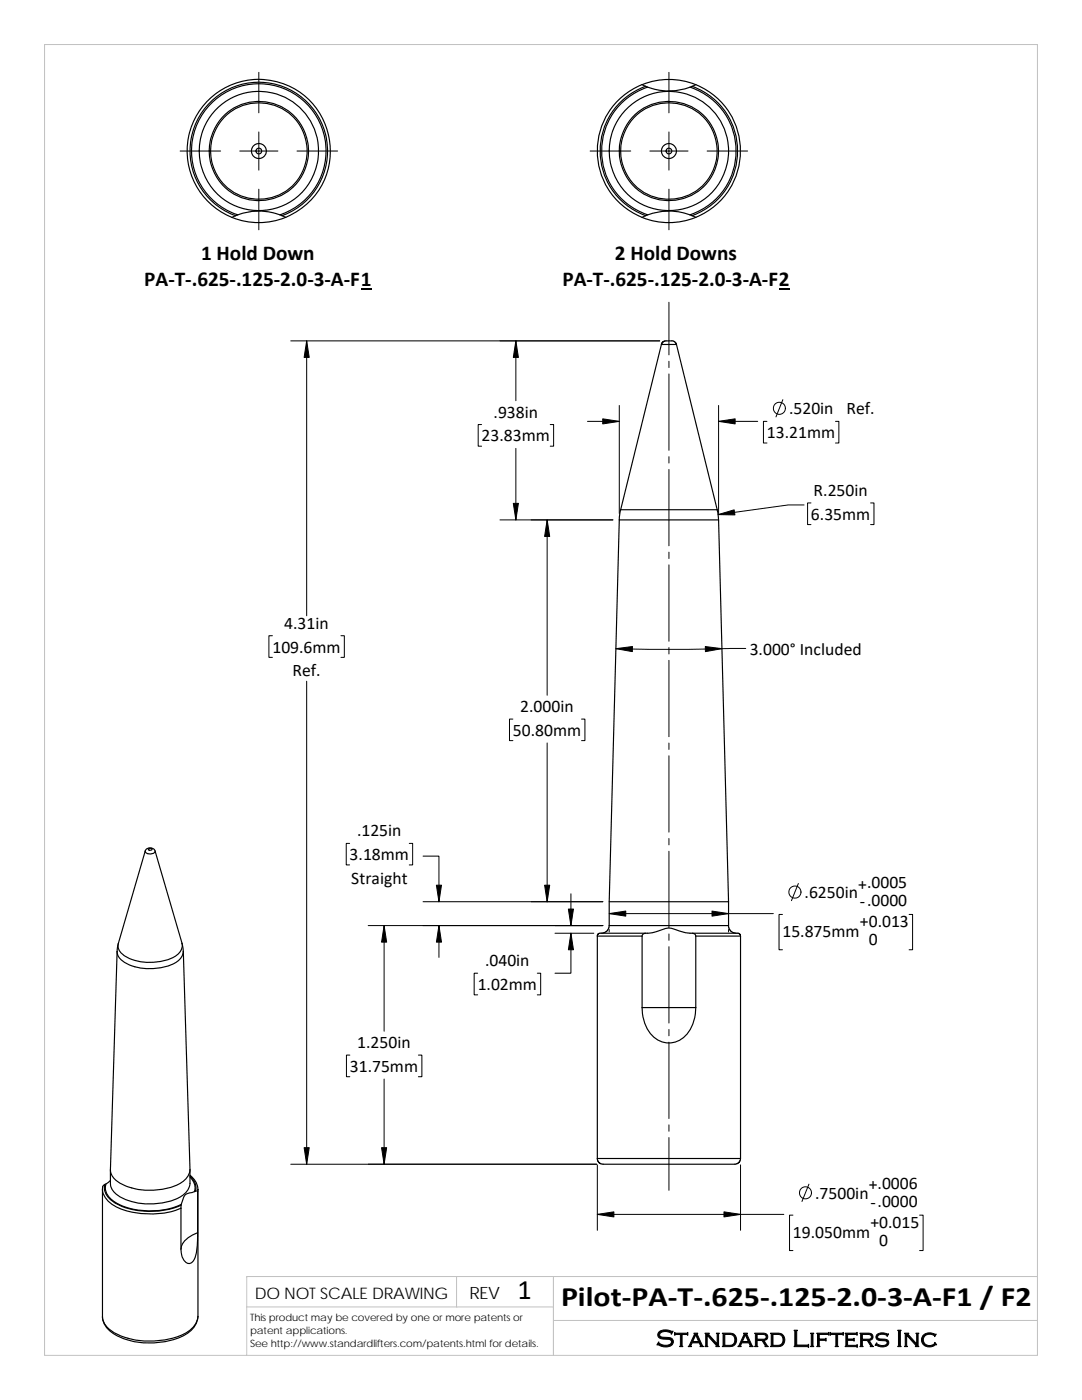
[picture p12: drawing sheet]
<svg xmlns="http://www.w3.org/2000/svg" width="216mm" height="279mm" viewBox="0 0 216 279" stroke-linecap="round" stroke-linejoin="round" font-family="sans-serif">
<path d="M8.9 8.9h198.1v261.6h-198.1zM91.1 254.8v6M110.4 254.8v15.7M207 254.8h-157.8v15.7M49.2 260.8h61.2M110.4 263.5h96.6" fill="none" stroke="#c0c0c0" stroke-width=".2"/>
<g fill="none" stroke="#000" stroke-width=".23">
<path d="M128.1 16.9a14.3 14.3 0 0 0-8.9 13.2 14.3 14.3 0 0 0 8.9 13.3M128.1 16.9l.7 .3M128.1 16.9a14.4 14.4 0 0 1 10.7 0M128.8 17.2a13.7 13.7 0 0 0-9 12.9 13.7 13.7 0 0 0 9 12.9M128.8 17.2l.4 .2M137.7 17.4a13.4 13.4 0 0 1 9.2 12.7 13.4 13.4 0 0 1-9.2 12.8M137.7 17.4a12.6 12.6 0 0 1-8.6 0 13.4 13.4 0 0 0-9.1 12.8 13.4 13.4 0 0 0 9.4 12.6 12 12 0 0 1 8.7 .3M138.1 17.2a13.7 13.7 0 0 1 9.1 12.9 13.7 13.7 0 0 1-9.1 13M138.8 16.9a14.3 14.3 0 0 1 8.9 13.2 14.3 14.3 0 0 1-8.9 13.3M138.8 16.9l-1.1 .5M47 43.1a13.7 13.7 0 0 1-6.4-21.1 13.7 13.7 0 0 1 22.1 0 13.7 13.7 0 0 1-6.4 21.1M47.4 42.9a12 12 0 0 1 8.9 .2"/>
<path d="M47.4 42.9l-1.1 .5M55.9 42.9a13.4 13.4 0 0 0 6.5-20.7 13.4 13.4 0 0 0-21.7 0 13.4 13.4 0 0 0 6.7 20.7M56.3 43.1l.7 .3a14.4 14.4 0 0 1-10.7 0M57 43.4a14.3 14.3 0 0 0 6-22 14.3 14.3 0 0 0-22.8 .1 14.3 14.3 0 0 0 6.1 21.9M128.8 43.1l-.7 .3M129.2 42.9l-.4 .2M138.1 43.1l.7 .3a14.3 14.3 0 0 1-10.7 0M132 68.7l-8.2 33M132 68.7h3M134 68l.6 .2 .4 .5M134 68l-1.4 .1-.5 .3-.1 .3M135 68.7l8.1 33"/>
<path d="M123.6 103.8l-2 76.2v4.7M123.6 103.8h19.8M123.8 101.7l-.3 2M123.8 101.7h19.3M143.1 101.7l.3 2.1M143.4 103.8l2 76.2M29 169.8a1.08 1.08 0 0 0 1 .7 1.08 1.08 0 0 0 .9-.7M29 169.8l-5.4 18.5M29 169.8a1.08 1.08 0 0 1 1-.6 1.08 1.08 0 0 1 .9 .6M29.6 169.4a.38 .38 0 0 1 .4-.1 .38 .38 0 0 1 .3 .3 .37 .37 0 0 1-.4 .1 .37 .37 0 0 1-.3-.3zM30.9 169.8l5.4 18.5M121.6 180h23.8"/>
<path d="M145.4 180v4.7M23.4 189.9l-1.4 43.5a3.5 3.5 0 0 0 2.3 2.9 13.3 13.3 0 0 0 12-.3 3.3 3.3 0 0 0 1.6-2.6l-1.3-43.5M23.6 188.3l-.2 1.6M23.6 188.3a2.38 2.38 0 0 0 1.6 2.7 10.7 10.7 0 0 0 9.9-.2 2.41 2.41 0 0 0 1.2-2.5M36.3 188.3l.3 1.6M36.6 189.9a2.98 2.98 0 0 1-2.3 2.6 10.4 10.4 0 0 1-10.2-1 2.06 2.06 0 0 1-.7-1.6M119.2 186.8v44.4M119.2 186.8h8.9M121.6 184.7l-.1 .5-.3 .5-.6 .4-.6 .1M121.6 184.7h23.8M128.1 186.8v14.3M128.1 186.8a1.1 1.1 0 0 1 1.3-.6l1.5-.2a4.6 4.6 0 0 1 3.6-.6 7.4 7.4 0 0 0 3.6 .8h.1a.62 .62 0 0 1 .6 .6"/>
<path d="M128.8 186.2h-9.2l-.3 .2-.1 .4M138.1 186.2h9.2l.3 .2 .2 .4M138.8 186.8h9M138.8 186.8v14.3M145.4 184.7l.1 .6 .4 .5 .5 .4h.5M147.8 186.8v44.4M128.1 201.1a7.1 7.1 0 0 0 3.9 6.8 4.8 4.8 0 0 0 5.9-2.8l.5-1.3 .3-1.4 .1-1.3M128.1 201.1h10.7M20.4 237.4a5.1 5.1 0 0 0 4 4 17.2 17.2 0 0 0 11.7-.3M20.9 236.4l-.4 .3-.1 .5v25.5M20.9 236.4a3.3 3.3 0 0 0 2.1 3.7 15.6 15.6 0 0 0 13.2 .4v-.1M21.1 236.3l-.2 .1"/>
<path d="M22 235.6l-.9 .7a2.94 2.94 0 0 0 1.4 3.3 14.5 14.5 0 0 0 12.3 1.3l1.4-.5 .2-.7a1.75 1.75 0 0 1 1.9-1.7l.5-.2M22 233.5v2.7a3.5 3.5 0 0 0 2.3 2.9 13.4 13.4 0 0 0 12-.4 3.3 3.3 0 0 0 1.6-2.5v-2.7M37.9 234.7l.4 .4a2.7 2.7 0 0 1 .7 2.6M37.9 234.9l.3 .3a2.59 2.59 0 0 1 .6 2.6M37.9 234.5a3.7 3.7 0 0 1 1.6 2.9M38.8 237.8l.4-.1 .2 .2M39.4 237.9v8.1M39.4 237.9l.1-.5v25.3a4.9 4.9 0 0 1-3.8 4 15.5 15.5 0 0 1-13.6-1.2 3.7 3.7 0 0 1-1.7-2.8M119.2 231.2l.1 .4 .2 .5 .8 .2h26.3l.9-.3 .3-.8M119.2 231.2h28.6M36.1 241.1v8.2M36.1 240.5v.6"/>
<path d="M39.4 246a13.9 13.9 0 0 1-.6 5.4 1.11 1.11 0 0 1-1.1 .8 1.11 1.11 0 0 1-1.1-.8 4 4 0 0 1-.5-2.1M39.4 246a4.5 4.5 0 0 0-3.3 3.3M39.5 262.7a4.9 4.9 0 0 1-3.6 4.2 15 15 0 0 1-13.3-.8 4.1 4.1 0 0 1-2.2-3.3"/>
<circle cx="51.7" cy="30.1" r=".58"/>
<circle cx="51.7" cy="30.1" r="9.9"/>
<circle cx="51.7" cy="30.1" r="1.49"/>
<circle cx="51.7" cy="30.1" r="9.6"/>
<circle cx="51.7" cy="30.2" r="11.9"/>
<circle cx="133.5" cy="30.1" r="1.49"/>
<circle cx="133.5" cy="30.1" r=".57"/>
<circle cx="133.5" cy="30.2" r="11.9"/>
<circle cx="133.5" cy="30.1" r="9.6"/>
<circle cx="133.5" cy="30.1" r="9.9"/>
</g>
<g fill="none" stroke="#000" stroke-width=".2">
<path d="M51.6 14.4v8.1M133.5 14.4v8.1M35.9 30.1h8.1M47.8 30.1h7.7M51.6 26.3v7.7M51.6 37.8v8.1M59.3 30.1h8.1M117.8 30.1h8.1M129.7 30.1h7.6M133.5 26.3v7.7M133.5 37.8v8.1M141.1 30.1h8.1"/>
<path d="M58 68h73.6M61.2 68v54.9M102.9 68v12M133.5 60.3v10.5M133.5 72.1v1.3M133.5 74.6v15.3M156.2 79.8l-1.4 3.4M96.1 84.7h-.7v4.3h.7M102.9 89.5v14.3M109.8 84.7h.7v4.3h-.7M117.2 84.1h6.4M123.6 80.9v21.6"/>
<path d="M133.5 91.1v1.3M133.5 93.7v15.2M143.4 80.9v21.6M143.4 84.1h7.8M153 84.1h-.7v4.3h.7M166.7 84.1h.7v4.3h-.7M99.8 103.8h22.5M109.2 103.8v34.9M133.5 110.2v1.3M133.5 112.7v15.3M160.4 100.8h-3.1l-14 1.9M161.8 100.4h-.7v4.3h.7"/>
<path d="M173.7 100.4h.7v4.3h-.7M54.4 126.9h-.7v4.3h.7M61.2 136v96.3M68 126.9h.7v4.3h-.7M133.5 129.2v1.3M133.5 131.8v15.2M148.8 129.4l-4.3 .1a385.6 385.6 0 0 1-21.6 0M102.3 143.5h-.6v4.3h.6M109.2 148.3v31.7M116 143.5h.7v4.3h-.7M133.5 148.3v1.3M133.5 150.8v15.3"/>
<path d="M69.8 168.3h-.7v4.3h.7M81.7 168.3h.6v4.3h-.6M84.4 170.9h3.2v9.1M84.4 180h35.9M113.9 178.4v6.3M133.5 167.3v1.3M133.5 169.9v15.2M159.3 176.3l-1.4 3.4M73.5 184.7h46.8M76.6 184.7v21.1M87.6 184.7v6.4M95.3 194.2h-.7v4.3h.7"/>
<path d="M107.2 194.2h.7v4.3h-.7M110.7 186.2h7.8M113.9 186.2v8h-3.2M121.6 182.3h32.7M121.6 185.5v.5M133.5 186.4v1.3M133.5 188.9v15.3M145.4 185.5v.5M156.1 182.5h-.7v7h.7M181.4 182.5h.7v7h-.7M69.8 210.6h-.7v4.3h.7M76.6 215.3v17"/>
<path d="M83.5 210.6h.7v4.3h-.7M133.5 205.4v1.3M133.5 208v15.2M58 232.3h61.1M119.2 232.5v13M133.5 224.5v1.3M133.5 227v10.6M147.8 232.5v13M161.4 236.3l-1.4 3.5M119.2 242.4h37.2M158.2 242.5h-.7v7.1h.7M183.5 242.5h.7v7.1h-.7"/>
<circle cx="155.5" cy="81.5" r="1.21"/>
<circle cx="158.6" cy="178" r="1.21"/>
<circle cx="160.7" cy="238.1" r="1.21"/>
</g>
<g fill="#000" stroke="#000" stroke-width=".2">
<path d="M61.2 68l.5 3.3h-1z" fill-rule="evenodd"/>
<path d="M102.9 68l.5 3.3h-1z" fill-rule="evenodd"/>
<path d="M120.3 83.6l3.3 .5-3.3 .5z" fill-rule="evenodd"/>
<path d="M143.4 84.1l3.3-.5v1z" fill-rule="evenodd"/>
<path d="M102.4 100.5h1l-.5 3.3z" fill-rule="evenodd"/>
<path d="M109.2 103.8l.5 3.3h-1z" fill-rule="evenodd"/>
<path d="M143.3 102.7l3.2-1 .1 1.1z" fill-rule="evenodd"/>
<path d="M122.9 129.5l3.3-.5v1z" fill-rule="evenodd"/>
<path d="M140.7 129l3.4 .5-3.3 .5z" fill-rule="evenodd"/>
<path d="M87.1 176.7h1l-.5 3.3z" fill-rule="evenodd"/>
<path d="M108.7 176.7h1l-.5 3.3z" fill-rule="evenodd"/>
<path d="M76.6 184.7l.6 3.3h-1.1z" fill-rule="evenodd"/>
<path d="M87.6 184.7l.5 3.3h-1z" fill-rule="evenodd"/>
<path d="M113.9 186.2l.5 3.3h-1z" fill-rule="evenodd"/>
<path d="M113.4 181.4h1l-.5 3.3z" fill-rule="evenodd"/>
<path d="M121.6 182.3l3.3-.5v1z" fill-rule="evenodd"/>
<path d="M142.1 181.8l3.3 .5-3.3 .5z" fill-rule="evenodd"/>
<path d="M60.7 229h1l-.5 3.3z" fill-rule="evenodd"/>
<path d="M76.1 229h1.1l-.6 3.3z" fill-rule="evenodd"/>
<path d="M119.2 242.4l3.3-.5v1z" fill-rule="evenodd"/>
<path d="M144.5 241.9l3.3 .5-3.3 .5z" fill-rule="evenodd"/>
</g>
<path d="M72 57.7h2.1M155.4 57.7h2.1" fill="none" stroke="#000" stroke-width=".28"/>
<g font-size="5.6">
<text x="103.3" y="259.2">1</text>
<text x="112" y="260.7">Pilot‐PA‐T‐.625‐.125‐2.0‐3‐A‐F1 / F2</text>
</g>
<text font-size="4.9" x="130.9" y="268.8">Standard Lifters Inc</text>
<g font-size="4.2">
<text x="40.1" y="51.8">1 Hold Down</text>
<text x="122.7" y="51.8">2 Hold Downs</text>
<text x="28.8" y="57.1">PA‐T‐.625‐.125‐2.0‐3‐A‐F1</text>
<text x="112.2" y="57.1">PA‐T‐.625‐.125‐2.0‐3‐A‐F2</text>
</g>
<g font-size="3.5">
<text x="98.5" y="83.3">.938in</text>
<text x="157.5" y="82.7">.520in</text>
<text x="168.9" y="82.7">Ref.</text>
<text x="96.1" y="88.1">23.83mm</text>
<text x="153" y="87.5">13.21mm</text>
<text x="162.3" y="99">R.250in</text>
<text x="161.8" y="103.7">6.35mm</text>
<text x="56.7" y="125.5">4.31in</text>
<text x="54.4" y="130.2">109.6mm</text>
<text x="149.6" y="130.6">3.000° Included</text>
<text x="58.4" y="135">Ref.</text>
<text x="103.8" y="142.1">2.000in</text>
<text x="102.3" y="146.9">50.80mm</text>
<text x="71.2" y="166.9">.125in</text>
<text x="69.8" y="171.7">3.18mm</text>
<text x="70.1" y="176.4">Straight</text>
<text x="160.5" y="179.2">.6250in</text>
<text x="171.3" y="177.5">+.0005</text>
<text x="171.6" y="185.1">+0.013</text>
<text x="171.6" y="181.1">‐.0000</text>
<text x="156.1" y="187.1">15.875mm</text>
<text x="173.4" y="188.6">0</text>
<text x="95.3" y="197.6">1.02mm</text>
<text x="96.8" y="192.8">.040in</text>
<text x="71.3" y="209.2">1.250in</text>
<text x="69.8" y="213.9">31.75mm</text>
<text x="162.7" y="239.2">.7500in</text>
<text x="173.4" y="237.6">+.0006</text>
<text x="173.7" y="245.1">+0.015</text>
<text x="173.7" y="241.1">‐.0000</text>
<text x="158.2" y="247.1">19.050mm</text>
<text x="175.5" y="248.6">0</text>
</g>
<text font-size="3.4" x="93.7" y="259.2">REV</text>
<text font-size="3.2" x="50.8" y="259.3">DO NOT SCALE DRAWING</text>
<g font-size="2">
<text x="49.9" y="263.7">This product may be covered by one or more patents or</text>
<text x="49.9" y="266.2">patent applications.</text>
<text x="49.9" y="268.8">See http://www.standardlifters.com/patents.html for details.</text>
</g>
</svg>
